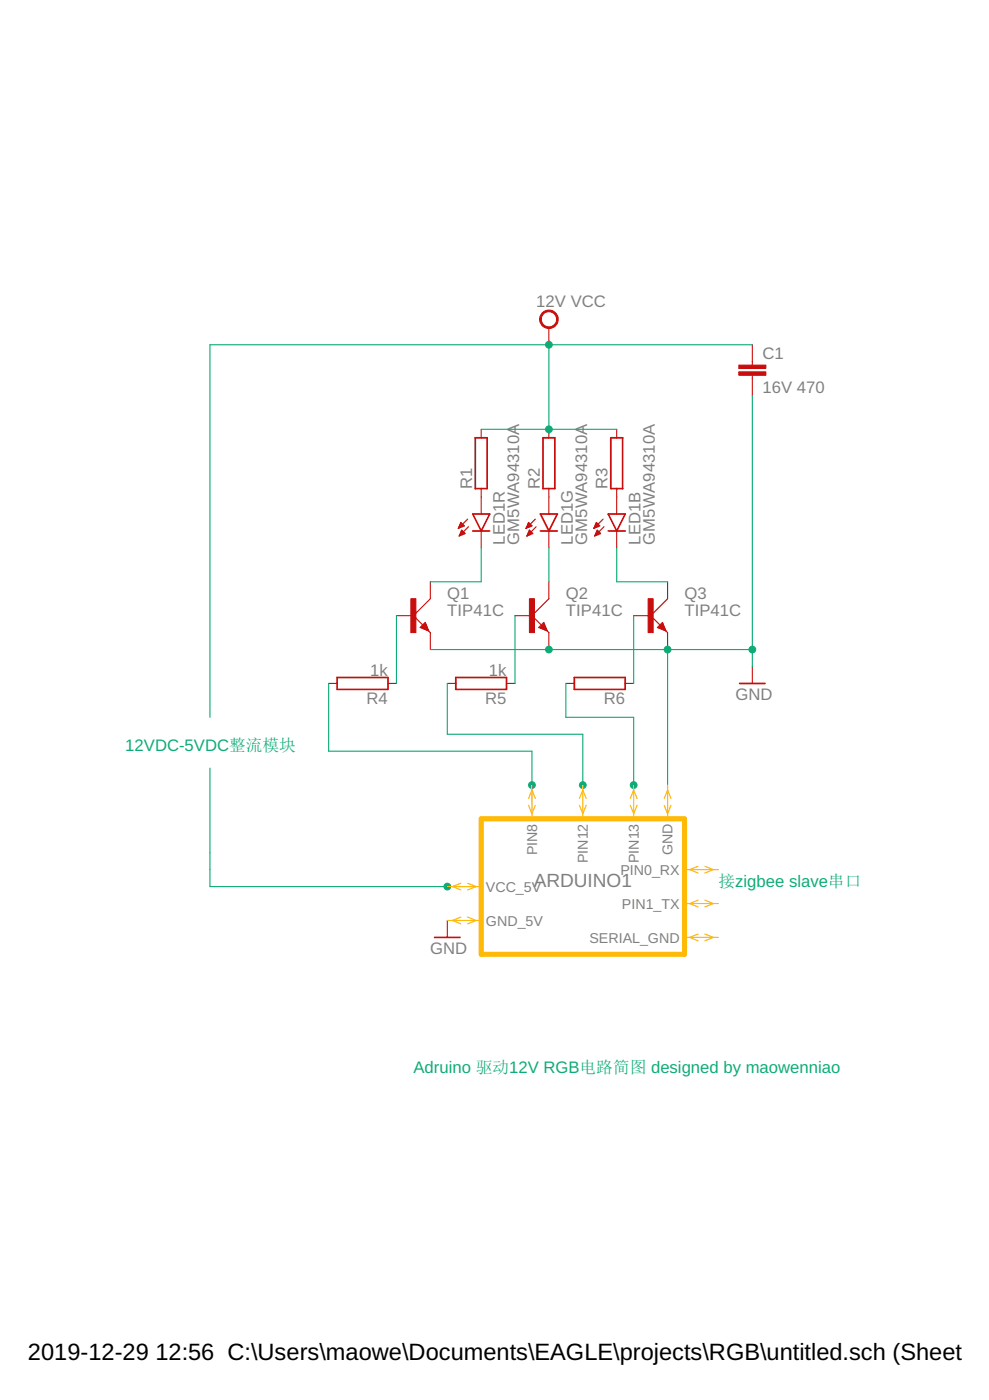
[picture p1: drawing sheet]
<svg xmlns="http://www.w3.org/2000/svg" width="148mm" height="210mm" viewBox="0 0 148 210" stroke-linecap="round" stroke-linejoin="round" font-family="sans-serif">
<g fill="none" stroke="#c90d0c" stroke-width=".17">
<path d="M82.2 49.1v2.6M112.7 51.7v3M112.7 56.3v3M68.7 79.2h.1M68.7 79.1h.3M68.8 79h.5M68.8 78.8h.7M68.9 78.7h.5M68.9 78.6h.4M69 78.5h.2M69 79.9h.6M69 79.8h.5"/>
<path d="M69 78.3l.6 .5-.9 .4zM69.1 79.7h.2M69.1 79.5h.1M69.2 79.5l.5 .5-.9 .4zM70.1 77.8l-1.4 1.4M70.2 79l-1.4 1.4M72.1 64.4v1.2M72.1 73.3v3.8M72.1 79.6v2.5M78.8 79.2h.1M78.9 79.1h.3M78.9 79h.6"/>
<path d="M79 78.8h.7M79 78.7h.6M79.1 78.6h.3M79.1 78.5h.2M79.1 79.9h.7M79.2 79.8h.4M79.2 78.3l.5 .5-.9 .4zM79.2 79.7h.3M79.3 79.5h.1M79.3 79.5l.5 .5-.9 .4zM80.2 77.8l-1.4 1.4M80.3 79l-1.4 1.4"/>
<path d="M82.2 64.4v1.2M82.2 73.3v3.8M82.2 79.6v2.5M89 79.2h.1M89 79.1h.3M89.1 79h.5M89.1 78.8h.7M89.2 78.7h.5M89.2 78.6h.4M89.3 78.5h.2M89.3 79.9h.6M89.3 79.8h.5"/>
<path d="M89.3 78.3l.6 .5-.9 .4zM89.4 79.7h.3M89.5 79.5h.1M89.5 79.5l.5 .5-.9 .4zM90.4 77.8l-1.4 1.4M90.5 79l-1.4 1.4M92.4 64.4v1.2M92.4 73.3v3.8M92.4 79.6v2.5M59.4 92.3h2.5M61.9 92.3l1.7 1.7M63.7 93.3l.5 1.3-1.3-.5z"/>
<path d="M64.1 94.5l.4 .3v2.6M64.5 87.2v2.6l-2.6 2.5M68.8 80.3h.2M68.9 80.2h.4M68.9 80h.7M77.2 92.3h2.5M79 80.3h.2M79 80.2h.5M79.1 80h.6M79.7 92.3l1.6 1.7M81.5 93.3l.5 1.3-1.3-.5zM81.9 94.5l.3 .3v2.6"/>
<path d="M82.2 87.2v2.6l-2.5 2.5M89.1 80.3h.2M89.2 80.2h.4M89.2 80h.7M94.9 92.3h2.6M97.5 92.3l1.6 1.7M99.3 93.3l.5 1.3-1.3-.5zM99.6 94.5l.4 .3v2.6M100 87.2v2.6l-2.5 2.5M112.7 99.9v2.6M49.2 102.5h1.3M58.1 102.5h1.3"/>
<path d="M67 102.5h1.3M75.9 102.5h1.3M84.8 102.5h1.2M93.7 102.5h1.2M67 138v2.5"/>
</g>
<g fill="none" stroke="#c90d0c" stroke-width=".25">
<path d="M70.8 77.1h2.6l-1.3 2.5zM70.8 79.6h2.6M71.2 65.6h1.8v7.7h-1.8zM81 79.6h2.5M81 77.1h2.5l-1.3 2.5zM81.3 65.6h1.8v7.7h-1.8zM91.1 79.6h2.6M91.1 77.1h2.6l-1.3 2.5zM91.5 65.6h1.8v7.7h-1.8zM63.2 94.1l.5-.5 .4 .9zM63.6 94l.5 .5M63.7 93.8l-.2 .3"/>
<path d="M81 94.1l.5-.5 .4 .9zM81.3 94l.6 .5M81.5 93.8l-.3 .3M98.7 94.1l.6-.5 .3 .9zM99.1 94l.5 .5M99.3 93.8l-.3 .3M50.5 101.6h7.6v1.8h-7.6zM68.3 101.6h7.6v1.8h-7.6zM86 101.6h7.7v1.8h-7.7zM110.8 102.5h3.8M65.1 140.5h3.8"/>
</g>
<g fill="#c90d0c" stroke="#c90d0c" stroke-width=".15">
<path d="M61.6 89.8h.7v5h-.7z"/>
<path d="M79.3 89.8h.8v5h-.8z"/>
<path d="M97.1 89.8h.8v5h-.8z"/>
<path d="M110.7 54.7h4v.5h-4z"/>
<path d="M110.7 55.8h4v.5h-4z"/>
</g>
<path d="M81.2 46.9a1.4 1.4 0 0 1 2.2 .3 1.4 1.4 0 0 1-.8 2 1.4 1.4 0 0 1-1.8-1.3h.3a1.15 1.15 0 0 1 1.6-1.1 1.15 1.15 0 0 1 .3 1.9 1.15 1.15 0 0 1-1.9-.5v-.3h-.3l.1-.4z" fill-rule="evenodd" fill="#c90d0c" stroke="#c90d0c" stroke-width=".15"/>
<g fill="none" stroke="#0dab76" stroke-width=".17">
<path d="M82.2 51.7v12.7M112.7 59.3v40.6M112.7 51.7h-81.2v55.8M72.1 64.4h20.3M59.4 92.3v10.2M64.5 97.4h48.2M72.1 82.1v5.1h-7.6M77.2 92.3v10.2M82.2 82.1v5.1M92.4 82.1v5.1h7.6M94.9 92.3v10.2M100 97.4v20.3"/>
<path d="M31.5 115.2v17.7h35.5M49.2 102.5v10.1h30.5v7.6M67 102.5v7.6h20.3v7.6M84.8 102.5v5h10.1v10.2"/>
</g>
<g fill="#0dab76" stroke="#0dab76" stroke-width=".15">
<circle cx="100" cy="97.4" r=".51"/>
<circle cx="82.2" cy="97.4" r=".51"/>
<circle cx="112.7" cy="97.4" r=".51"/>
<circle cx="82.2" cy="51.7" r=".51"/>
<circle cx="82.2" cy="64.4" r=".51"/>
<circle cx="94.9" cy="117.7" r=".51"/>
<circle cx="87.3" cy="117.7" r=".51"/>
<circle cx="79.7" cy="117.7" r=".51"/>
<circle cx="67" cy="132.9" r=".51"/>
</g>
<path d="M72.1 122.8h30.5v20.3h-30.5z" fill="none" stroke="#ffba08" stroke-width=".76"/>
<g fill="none" stroke="#ffba08" stroke-width=".17">
<path d="M79.2 119.7l.5-1.3 .5 1.3M79.7 117.7v5.1M86.8 119.7l.5-1.3 .5 1.3M87.3 117.7v5.1M94.4 119.7l.5-1.3 .5 1.3M94.9 117.7v5.1M99.5 119.7l.5-1.3 .5 1.3M100 117.7v5.1M67 132.9h5.1M67 138h5.1M69 132.4l-1.2 .5 1.2 .5M69 137.5l-1.2 .5 1.2 .5"/>
<path d="M70.1 132.4l1.2 .5-1.2 .5M70.1 137.5l1.2 .5-1.2 .5M79.2 120.7l.5 1.3 .5-1.3M86.8 120.7l.5 1.3 .5-1.3M94.4 120.7l.5 1.3 .5-1.3M99.5 120.7l.5 1.3 .5-1.3M102.6 130.4h5M102.6 135.5h5M104.6 129.9l-1.3 .5 1.3 .5M104.6 135l-1.3 .5 1.3 .5M105.6 129.9l1.3 .5-1.3 .5M105.6 135l1.3 .5-1.3 .5"/>
<path d="M102.6 140.5h5M104.6 140l-1.3 .5 1.3 .6M105.6 140l1.3 .5-1.3 .6"/>
</g>
<g font-size="3.5">
<text x="4.2" y="203.9">2019-12-29</text>
<text x="23.3" y="203.9">12:56 C:\Users\maowe\Documents\EAGLE\projects\RGB\untitled.sch (Sheet: 1/1</text>
</g>
<text font-size="2.9" fill="#808080" x="80" y="132.9">ARDUINO1</text>
<g font-size="2.5" fill="#808080">
<text x="80.3" y="46">12V VCC</text>
<text x="114.2" y="53.8">C1</text>
<text x="114.2" y="58.9">16V 470</text>
<text x="70.7" y="73.3" transform="rotate(-90 70.7 73.3)">R1</text>
<text x="80.9" y="73.3" transform="rotate(-90 80.9 73.3)">R2</text>
<text x="91" y="73.3" transform="rotate(-90 91 73.3)">R3</text>
<text x="75.6" y="81.6" transform="rotate(-90 75.6 81.6)">LED1R</text>
<text x="77.8" y="81.6" transform="rotate(-90 77.8 81.6)">GM5WA94310A</text>
<text x="85.8" y="81.6" transform="rotate(-90 85.8 81.6)">LED1G</text>
<text x="88" y="81.6" transform="rotate(-90 88 81.6)">GM5WA94310A</text>
<text x="96" y="81.6" transform="rotate(-90 96 81.6)">LED1B</text>
<text x="98.1" y="81.6" transform="rotate(-90 98.1 81.6)">GM5WA94310A</text>
<text x="67" y="89.8">Q1</text>
<text x="84.8" y="89.8">Q2</text>
<text x="102.6" y="89.8">Q3</text>
<text x="67" y="92.3">TIP41C</text>
<text x="84.8" y="92.3">TIP41C</text>
<text x="102.6" y="92.3">TIP41C</text>
<text x="55.5" y="101.3">1k</text>
<text x="73.2" y="101.3">1k</text>
<text x="54.9" y="105.6">R4</text>
<text x="72.7" y="105.6">R5</text>
<text x="90.5" y="105.6">R6</text>
<text x="110.2" y="105">GND</text>
<text x="64.5" y="143.1">GND</text>
</g>
<g font-size="2.5" fill="#0dab76">
<text x="18.8" y="112.6">12VDC-5VDC整流模块</text>
<text x="107.6" y="132.9">接zigbee slave串口</text>
<text x="61.9" y="160.9">Adruino 驱动12V RGB电路简图 designed by maowenniao</text>
</g>
<g font-size="2.1" fill="#808080">
<text x="80.5" y="128.2" transform="rotate(-90 80.5 128.2)">PIN8</text>
<text x="88.1" y="129.4" transform="rotate(-90 88.1 129.4)">PIN12</text>
<text x="93" y="131.2">PIN0_RX</text>
<text x="95.7" y="129.4" transform="rotate(-90 95.7 129.4)">PIN13</text>
<text x="100.8" y="128.2" transform="rotate(-90 100.8 128.2)">GND</text>
<text x="72.8" y="133.7">VCC_5V</text>
<text x="93.2" y="136.2">PIN1_TX</text>
<text x="72.8" y="138.8">GND_5V</text>
<text x="88.3" y="141.3">SERIAL_GND</text>
</g>
</svg>
